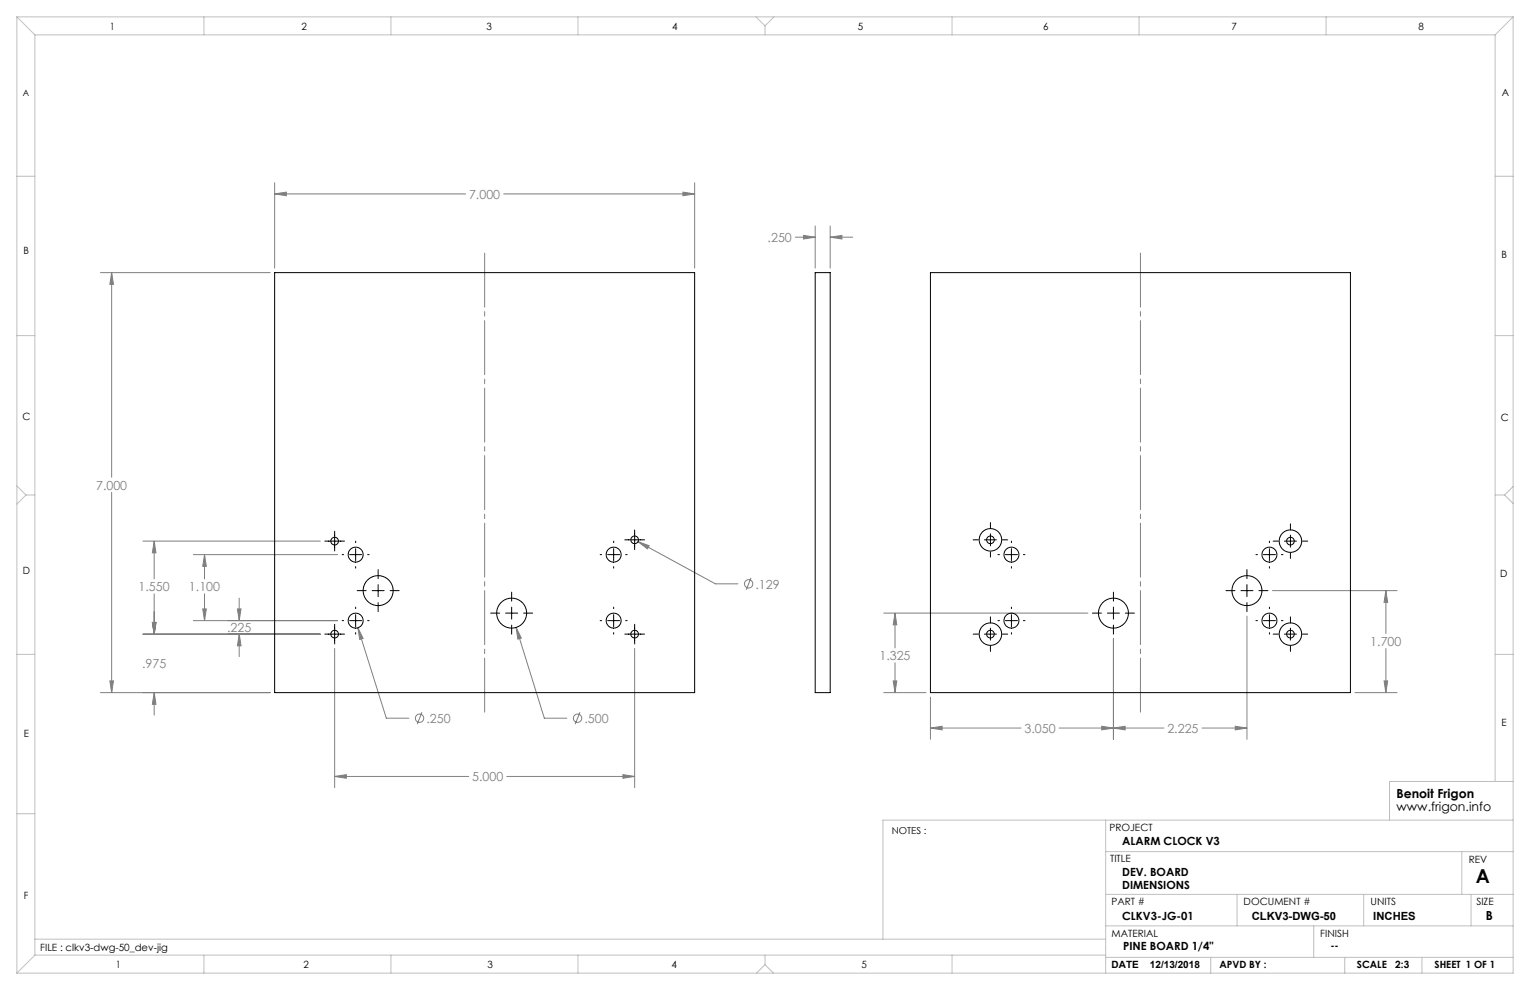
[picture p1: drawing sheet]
<svg xmlns="http://www.w3.org/2000/svg" width="432mm" height="279mm" viewBox="0 0 432 279" stroke-linecap="round" stroke-linejoin="round" font-family="sans-serif">
<g fill="none" stroke="#808080" stroke-width=".28">
<path d="M77.5 54.7l3.3-.5v1zM77.5 51.6v24.1M77.5 54.7h53.9M142.2 54.7h53.8M192.7 54.2l3.3 .5-3.3 .5zM196 51.6v24.1M28.3 76.9h47.9M31.5 76.9l.5 3.3h-1zM31.5 76.9v57.8M224.5 66.9h5.6M226.8 66.4l3.3 .5-3.3 .6zM230.1 63.8v11.9"/>
<path d="M234.3 66.9l3.3-.5v1.1zM234.3 63.8v11.9M234.3 66.9h6.3M31.5 138.9v56.6M40.3 152.7h50.1M43.5 152.7l.5 3.3h-1zM43.5 152.7v10.7M54.5 156.5h40.8M57.7 156.5l.5 3.3h-1zM57.7 156.5v6.9M180.1 152.9l3.1 1.1-.5 .9zM180.1 152.9l21.8 11.9h6.4"/>
<path d="M40.3 179h50.1M43 175.7h1l-.5 3.3zM43.5 167.6v11.4M54.5 175.2h40.8M57.2 171.9h1l-.5 3.3zM57.7 167.6v7.6M67 171.9h1l-.5 3.3zM67.5 179l.5 3.3h-1zM67.5 168.8v6.4M67.5 179v6.3M101 177.2l1.5 3-1 .3zM101 177.2l8 25.5h6.4"/>
<path d="M145.7 177.1l1.4 3-.9 .3zM145.7 177.1l7.9 25.6h6.4M212 163.1l-1.4 3.4M249.4 173h57.6M252.6 173l.5 3.3h-1zM252.6 173v9.9M351.9 173.9v34.8M359.1 166.7h35.2M391.1 166.7l.5 3.3h-1zM391.1 166.7v12.1M28.3 195.5h47.9M31 192.2h1l-.5 3.3z"/>
<path d="M43.5 195.5l.5 3.3h-1zM43.5 195.5v6.3M94.4 183v39.3M179.1 183v39.3M249.4 195.5h11.9M252.1 192.2h1l-.5 3.3zM252.6 187.1v8.4M262.6 196.7v12M314.2 180.2v28.5M382.4 195.5h11.9M390.6 192.2h1l-.5 3.3zM391.1 183v12.5"/>
<path d="M94.4 219.1l3.3-.5v1zM94.4 219.1h37.9M119.1 201l-1.4 3.4M143 219.1h36.1M163.7 201l-1.4 3.4M175.8 218.6l3.3 .5-3.3 .5zM262.6 205.5l3.3-.5v1zM262.6 205.5h25.6M298.9 205.5h29.6M310.9 205l3.3 .5-3.3 .5zM314.2 205.5l3.3-.5v1zM339.2 205.5h12.7"/>
<path d="M348.6 205l3.3 .5-3.3 .5z"/>
<circle cx="211.3" cy="164.8" r="1.18"/>
<circle cx="118.4" cy="202.7" r="1.18"/>
<circle cx="163" cy="202.7" r="1.18"/>
</g>
<g fill="none" stroke="#000" stroke-width=".28">
<path d="M91.7 152.7h5.5M94.4 149.9v5.6M96.6 156.5h.4M98.7 156.5h3.4M100.4 152.7v.4M100.4 154.8v3.4M100.4 159.9v.4M103.8 156.5h.4M169.4 156.5h.4M171.5 156.5h3.4M173.2 152.7v.4M173.2 154.8v3.4"/>
<path d="M173.2 159.9v.4M176.3 152.4h5.6M176.6 156.5h.4M179.1 149.6v5.5M274.7 152.4h1.4M277.8 152.4h3.4M279.5 147.5v1.5M279.5 150.7v3.3M279.5 155.7v1.5M281.6 156.5h.5M282.9 152.4h1.5M283.8 156.5h3.3"/>
<path d="M285.5 152.7v.4M285.5 154.8v3.4M285.5 159.9v.4M288.8 156.5h.5M354.5 156.5h.4M356.6 156.5h3.4M358.3 152.7v.4M358.3 154.8v3.4M358.3 159.9v.4M359.3 152.7h1.5M361.7 156.5h.4M362.5 152.7h3.4"/>
<path d="M364.2 147.9v1.4M364.2 151v3.4M364.2 156.1v1.5M367.6 152.7h1.5M91.7 179h5.5M94.4 176.2v5.5M96.6 175.2h.4M98.7 175.2h3.4M100.4 171.3v.5M100.4 173.5v3.3M100.4 178.5v.5M100.8 166.7h2.5"/>
<path d="M103.8 175.2h.4M105 166.7h3.4M106.7 160.8v2.5M106.7 165v3.4M106.7 170.1v2.5M110.1 166.7h2.5M138.5 173h2.5M142.7 173h3.4M144.4 167.1v2.6M144.4 171.3v3.4M144.4 176.4v2.6M147.8 173h2.5"/>
<path d="M169.4 175.2h.4M171.5 175.2h3.4M173.2 171.3v.5M173.2 173.5v3.3M173.2 178.5v.5M176.3 179h5.6M176.6 175.2h.4M179.1 176.2v5.5M274.7 179h1.4M277.8 179h3.4M279.5 174.1v1.5M279.5 177.3v3.4"/>
<path d="M281.6 175.2h.5M282.9 179h1.5M283.8 175.2h3.3M285.5 171.3v.5M285.5 173.5v3.3M285.5 178.5v.5M288.8 175.2h.5M308.3 173h2.6M312.5 173h3.4M314.2 167.1v2.6M314.2 171.3v3.4M314.2 176.4v2.6"/>
<path d="M317.6 173h2.6M346 166.7h2.5M350.2 166.7h3.4M351.9 160.8v2.5M351.9 165v3.4M351.9 170.1v2.5M354.5 175.2h.4M355.3 166.7h2.5M356.6 175.2h3.4M358.3 171.3v.5M358.3 173.5v3.3M358.3 178.5v.5"/>
<path d="M359.3 179h1.5M361.7 175.2h.4M362.5 179h3.4M364.2 174.1v1.5M364.2 177.3v3.4M367.6 179h1.5M279.5 182.4v1.4M364.2 182.4v1.4"/>
</g>
<path d="M136.8 201.8v-131.2M321.9 201.8v-131.2" fill="none" stroke="#808080" stroke-width=".28" stroke-dasharray="15.2 1.3 1.3 1.3" stroke-dashoffset="-.8"/>
<g fill="none" stroke="#c0c0c0" stroke-width=".28">
<path d="M4.8 4.8l5 5M4.8 4.8h422.2M4.8 4.8v269.8M9.8 9.8h412.2M9.8 9.8v259.8M57.5 4.8v5M110.3 4.8v5M163.1 4.8v5M213.4 4.8l2.5 2.5M215.9 7.3v2.5M218.4 4.8l-2.5 2.5M268.7 4.8v5"/>
<path d="M321.5 4.8v5M374.3 4.8v5M422 9.8v210.7M427 4.8l-5 5M427 4.8v269.8h-422.2M4.8 49.7h5M422 49.7h5M4.8 94.7h5M422 94.7h5M4.8 137.1l2.5 2.6M7.3 139.7l-2.5 2.6M7.3 139.7h2.5"/>
<path d="M422 139.7h2.6M424.6 139.7l2.4 2.4M427 137.3l-2.4 2.4M4.8 184.7h5M422 184.7h5M4.8 229.7h5M312 231.5v43.1M427 231.5h-177.8v33.6M427 220.5h-34.8v11M312 240.3h115M312 252.4h115M349.1 252.4v8.9"/>
<path d="M384.9 252.4v8.9M412.6 240.3v12.1M415.2 252.4v8.9M9.8 265.1h302.2M9.8 269.6l-5 5M9.8 269.6h302.2M57.5 269.6v5M110.3 269.6v5M163.1 269.6v5M215.9 272.2l-2.4 2.4M215.9 272.2l2.4 2.4M215.9 269.6v2.6"/>
<path d="M268.7 269.6v5M312 270.2h115M312 261.3h115M341.7 270.2v4.4M370.8 261.3v8.9M379.5 270.2v4.4M401.3 270.2v4.4"/>
</g>
<path d="M192.7 54.2l3.3 .5-3.3 .5zM77.5 54.7l3.3-.5v1zM31.5 76.9l.5 3.3h-1zM31 192.2h1l-.5 3.3zM94.4 219.1l3.3-.5v1zM175.8 218.6l3.3 .5-3.3 .5zM43 175.7h1l-.5 3.3zM43.5 195.5l.5 3.3h-1zM43 175.7h1l-.5 3.3zM43.5 152.7l.5 3.3h-1zM180.1 152.9l2.6 2 .5-.9zM145.7 177.1l.5 3.3 .9-.3zM101 177.2l.5 3.3 1-.3zM67 171.9h1l-.5 3.3zM67.5 179l.5 3.3h-1zM57.2 171.9h1l-.5 3.3zM57.7 156.5l.5 3.3h-1zM234.3 66.9l3.3-.5v1.1zM226.8 66.4l3.3 .5-3.3 .6zM262.6 205.5l3.3-.5v1zM310.9 205l3.3 .5-3.3 .5zM348.6 205l3.3 .5-3.3 .5zM314.2 205.5l3.3-.5v1zM252.6 173l.5 3.3h-1zM252.1 192.2h1l-.5 3.3zM391.1 166.7l.5 3.3h-1zM390.6 192.2h1l-.5 3.3z" fill="#808080"/>
<g fill="none" stroke="#000" stroke-width=".28">
<path d="M77.5 76.9h118.5v118.6h-118.5zM230.1 76.9h4.2v118.6h-4.2zM262.6 76.9h118.5v118.6h-118.5z"/>
<circle cx="94.4" cy="152.7" r="1.09"/>
<circle cx="100.4" cy="156.5" r="2.12"/>
<circle cx="173.2" cy="156.5" r="2.12"/>
<circle cx="179.1" cy="152.4" r="1.09"/>
<circle cx="279.5" cy="152.4" r="1.09"/>
<circle cx="279.5" cy="152.4" r="3.2"/>
<circle cx="285.5" cy="156.5" r="2.12"/>
<circle cx="358.3" cy="156.5" r="2.12"/>
<circle cx="364.2" cy="152.7" r="1.09"/>
<circle cx="364.2" cy="152.7" r="3.2"/>
<circle cx="94.4" cy="179" r="1.09"/>
<circle cx="100.4" cy="175.2" r="2.12"/>
<circle cx="106.7" cy="166.7" r="4.2"/>
<circle cx="144.4" cy="173" r="4.2"/>
<circle cx="173.2" cy="175.2" r="2.12"/>
<circle cx="179.1" cy="179" r="1.09"/>
<circle cx="279.5" cy="179" r="1.09"/>
<circle cx="279.5" cy="179" r="3.2"/>
<circle cx="285.5" cy="175.2" r="2.12"/>
<circle cx="314.2" cy="173" r="4.2"/>
<circle cx="351.9" cy="166.7" r="4.2"/>
<circle cx="358.3" cy="175.2" r="2.12"/>
<circle cx="364.2" cy="179" r="1.09"/>
<circle cx="364.2" cy="179" r="3.2"/>
</g>
<text font-size="5.4" x="416.5" y="249.1">A</text>
<g font-size="3.5" fill="#808080">
<text x="132.4" y="56.1">7.000</text>
<text x="216.6" y="68.3">.250</text>
<text x="27.1" y="138.2">7.000</text>
<text x="39.1" y="166.8">1.550</text>
<text x="53.3" y="166.8">1.100</text>
<text x="213.2" y="166.1">.129</text>
<text x="64.1" y="178.3">.225</text>
<text x="386.7" y="182.2">1.700</text>
<text x="40.1" y="188.4">.975</text>
<text x="248.2" y="186.3">1.325</text>
<text x="120.4" y="204">.250</text>
<text x="164.9" y="204">.500</text>
<text x="289.2" y="206.8">3.050</text>
<text x="329.5" y="206.8">2.225</text>
<text x="133.3" y="220.5">5.000</text>
</g>
<g font-size="3.5">
<text x="394.1" y="225.3">Benoit Frigon</text>
<text x="394.1" y="228.8">www.frigon.info</text>
<text x="419.3" y="259.7">B</text>
</g>
<g font-size="3.2">
<text x="316.7" y="238.4">ALARM CLOCK V3</text>
<text x="316.7" y="247.3">DEV. BOARD</text>
<text x="316.7" y="250.8">DIMENSIONS</text>
<text x="316.7" y="259.7">CLKV3-JG-01</text>
<text x="353.3" y="259.7">CLKV3-DWG-50</text>
<text x="387.6" y="259.7">INCHES</text>
<text x="317" y="268.2">PINE BOARD 1/4&quot;</text>
</g>
<g font-size="2.8">
<text x="31" y="8.5">1</text>
<text x="85.1" y="8.5">2</text>
<text x="137.3" y="8.5">3</text>
<text x="189.7" y="8.5">4</text>
<text x="242.1" y="8.5">5</text>
<text x="294.4" y="8.5">6</text>
<text x="347.6" y="8.5">7</text>
<text x="400.3" y="8.5">8</text>
<text x="423.8" y="27.2">A</text>
<text x="6.7" y="71.8">B</text>
<text x="423.8" y="72.8">B</text>
<text x="6.4" y="118.6">C</text>
<text x="423.5" y="118.9">C</text>
<text x="6.5" y="162.1">D</text>
<text x="423.4" y="163">D</text>
<text x="6.7" y="207.9">E</text>
<text x="423.7" y="204.9">E</text>
<text x="313.1" y="234.6">PROJECT</text>
<text x="313.3" y="243.2">TITLE</text>
<text x="414.5" y="243.6">REV</text>
<text x="6.7" y="253.8">F</text>
<text x="313.7" y="255.3">PART #</text>
<text x="351" y="255.3">DOCUMENT #</text>
<text x="386.8" y="255.3">UNITS</text>
<text x="416.7" y="255.3">SIZE</text>
<text x="11.4" y="268.4">FILE : clkv3-dwg-50_dev-jig</text>
<text x="313.7" y="264.6">MATERIAL</text>
<text x="372.6" y="264.5">FINISH</text>
<text x="375.5" y="267.9">--</text>
<text x="32.7" y="273.3">1</text>
<text x="85.7" y="273.3">2</text>
<text x="137.6" y="273.3">3</text>
<text x="189.6" y="273.3">4</text>
<text x="243.2" y="273.2">5</text>
<text x="313.7" y="273.3">DATE</text>
<text x="324.5" y="273.3">12/13/2018</text>
<text x="344.1" y="273.1">APVD BY :</text>
<text x="383" y="273.1">SCALE</text>
<text x="393.8" y="273.1">2:3</text>
<text x="404.9" y="273.1">SHEET 1 OF 1</text>
</g>
<text font-size="2.7" x="251.7" y="235.2">NOTES :</text>
<text font-size="2.5" x="6.4" y="27">A</text>
</svg>
